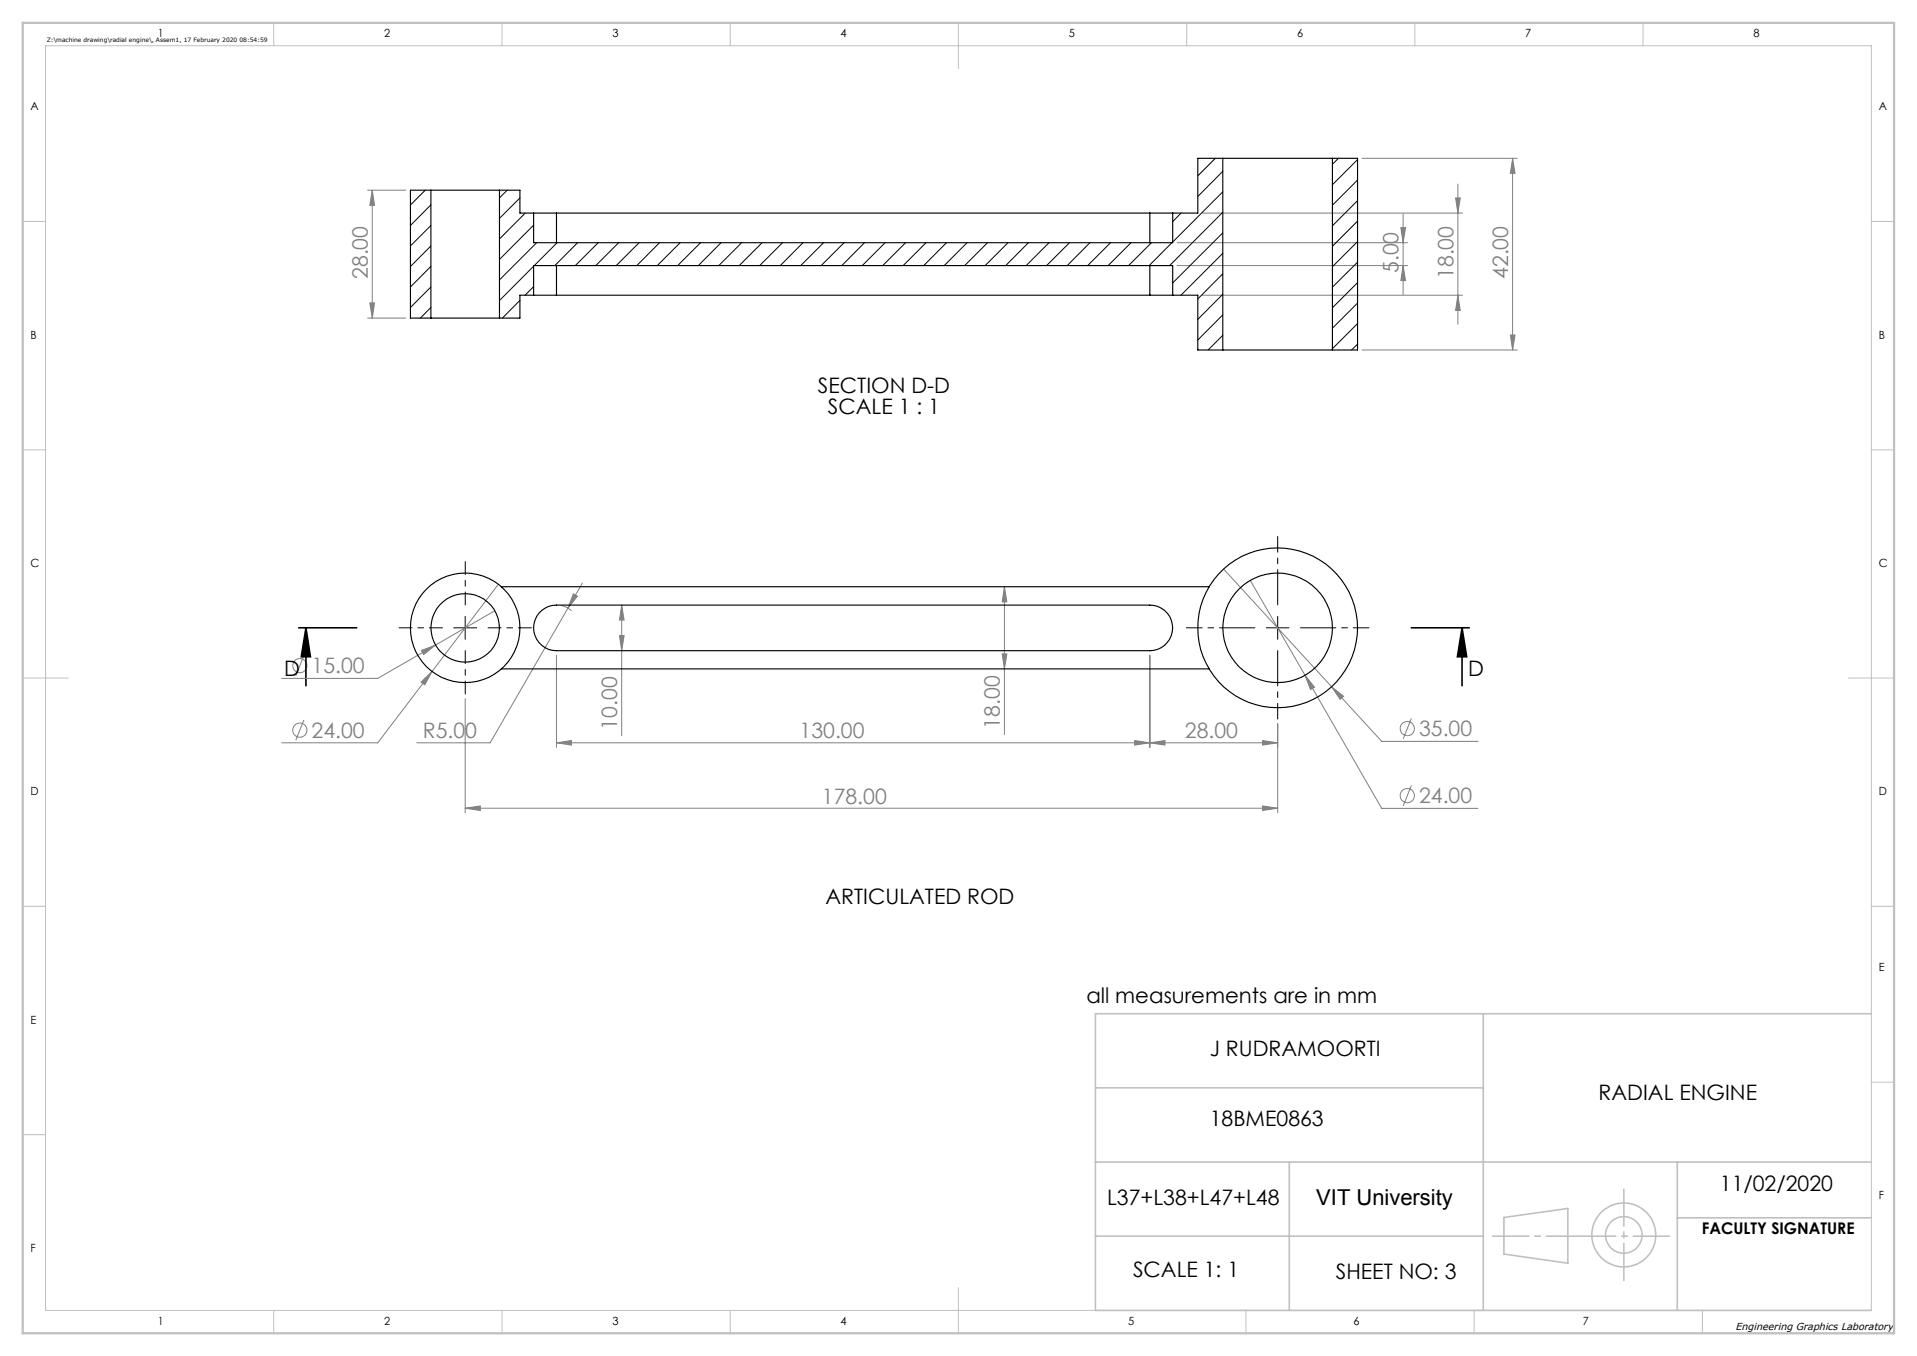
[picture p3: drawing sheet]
<svg xmlns="http://www.w3.org/2000/svg" width="420mm" height="297mm" viewBox="0 0 420 297" stroke-linecap="round" stroke-linejoin="round" font-family="sans-serif">
<g fill="none" stroke="#808080" stroke-width=".22">
<path d="M298.4 34.7h34M331.4 34.7l.5 3.3h-1zM331.4 34.7v42M80.5 41.7h8.4M81.6 41.7l.5 3.3h-1.1zM81.6 41.7v28M257.9 53.2h50.5M257.9 58.2h50.5M263.4 46.7h57M306.9 49.8h1l-.5 3.4zM307.4 58.2l.5 3.3h-1zM307.4 46.8v17.7"/>
<path d="M318.9 43.4h1l-.5 3.3zM319.4 40.3v30.7M80.5 69.7h8.4M81 66.4h1.1l-.5 3.3zM263.4 64.7h57M298.4 76.7h34M319.4 64.7l.5 3.3h-1zM330.9 73.4h1l-.5 3.3zM108.4 133.8l-13 7.5M109.2 128l-26.4 34.7h-21.1M122.9 132.6a4.6 4.6 0 0 1 2.3 1.2M125.6 130.1l.9 .5-2.1 2.6z"/>
<path d="M127.6 127.7l-20.2 35h-16.1M135.7 139.2h1l-.5 3.3zM136.2 132.5l.5 3.3h-1zM136.2 132.5v28.6M220.1 128.5l.5 3.3h-1zM220.1 128.5v32.4M268.1 124.6l34.6 37.8h21.1M273.9 127.1l12 20.8M66.6 143.6l-1.8 4.4M66.6 157.7l-1.8 4.4M92.3 149.4l2.4-2.3-1.6 2.9zM92.3 142.5l3.1-1.2-2.6 2.1z"/>
<path d="M95.4 141.3l-12.6 7.3h-21.1M101.9 153v25M121.9 143.5v20.2M219.6 143.2h1l-.5 3.3zM251.9 143.5v20.2M279.9 158.5v19.5M285.9 147.9l2.1 2.6-.9 .5zM285.9 147.9l16.8 29.2h21.1M291.7 150.4l2.7 2.1-.8 .7zM309.2 157.4l-1.8 4.4M101.9 177l3.3-.5v1zM101.9 177h178"/>
<path d="M121.9 162.7l3.3-.5v1zM121.9 162.7h158M248.6 162.2l3.3 .5-3.3 .5zM251.9 162.7l3.3-.5v1zM276.6 162.2l3.3 .5-3.3 .5zM276.6 176.5l3.3 .5-3.3 .5zM309.2 172l-1.8 4.5"/>
<circle cx="65.7" cy="159.9" r="1.56"/>
<circle cx="65.7" cy="145.8" r="1.55"/>
<circle cx="308.3" cy="159.6" r="1.55"/>
<circle cx="308.3" cy="174.3" r="1.55"/>
</g>
<path d="M65.4 137.5h12.7M67 137.5l1 6.4h-2zM67 137.5v12.7M309.2 137.5h12.7M320.3 137.5l1 6.4h-2zM320.3 137.5v12.7" fill="none" stroke="#000" stroke-width=".35"/>
<g fill="none" stroke="#c0c0c0" stroke-width=".35">
<path d="M240 238.3h85M325 222v65M410 222h-170v65h170M240 254.5h170M282.5 254.5v32.5M367.5 254.5v32.5M240 270.8h85M329.5 266.7l14-2v12l-14-2zM367.5 266.7h42.5"/>
<circle cx="355.8" cy="270.5" r="7"/>
<circle cx="355.8" cy="270.5" r="4"/>
</g>
<path d="M274.9 137.5h-15M279.9 132.5v-15M284.9 137.5h15M279.9 142.5v15" fill="none" stroke="#000" stroke-width=".22" stroke-dasharray="15.2 1.3 1.3 1.3" stroke-dashoffset="7.5"/>
<path d="M96.9 137.5h-9.5M101.9 132.5v-9.5M106.9 137.5h9.5M101.9 142.5v9.5" fill="none" stroke="#000" stroke-width=".22" stroke-dasharray="15.2 1.3 1.3 1.3" stroke-dashoffset="12.4"/>
<path d="M99.4 137.5h5M101.9 135v5M277.4 137.5h5M279.9 135v5" fill="none" stroke="#000" stroke-width=".22"/>
<g fill="none" stroke="#c0c0c0" stroke-width=".22">
<path d="M10 10h400v277h-400zM60 5v5M110 5v5M160 5v5M210 5v10M260 5v5M310 5v5M360 5v5M5 48.5h5M410 48.5h5M5 98.5h5M410 98.5h5"/>
<path d="M5 148.5h10M405 148.5h10M5 198.5h5M410 198.5h5M410 237h5M5 248.5h5M60 287v5M110 287v5M160 287v5M210 282v10M273 287v5M323 287v5"/>
<path d="M373 287v5"/>
</g>
<path d="M327 270.8h38.8" fill="none" stroke="#c0c0c0" stroke-width=".35" stroke-dasharray="15.2 1.3 1.3 1.3" stroke-dashoffset="7.3"/>
<path d="M355.8 260.5v20" fill="none" stroke="#c0c0c0" stroke-width=".35" stroke-dasharray="15.2 1.3 1.3 1.3" stroke-dashoffset="7.1"/>
<path d="M5 5h410v287h-410z" fill="none" stroke="#c0c0c0" stroke-width=".5"/>
<path d="M320.3 137.5l1 6.4h-2zM67 137.5l1 6.4h-2z" fill="#000"/>
<g fill="#808080">
<path d="M92.3 142.5l.5 .9 2.6-2.1zM92.3 149.4l.8 .6 1.6-2.9zM125.6 130.1l-1.2 3.1 2.1-2.6zM121.9 162.7l3.3-.5v1zM248.6 162.2l3.3 .5-3.3 .5zM251.9 162.7l3.3-.5v1zM276.6 162.2l3.3 .5-3.3 .5zM101.9 177l3.3-.5v1zM276.6 176.5l3.3 .5-3.3 .5zM291.7 150.4l1.9 2.8 .8-.7zM285.9 147.9l1.2 3.1 .9-.5z"/>
<path d="M136.2 132.5l.5 3.3h-1zM135.7 139.2h1l-.5 3.3zM220.1 128.5l.5 3.3h-1zM219.6 143.2h1l-.5 3.3zM81.6 41.7l.5 3.3h-1.1zM81 66.4h1.1l-.5 3.3zM306.9 49.8h1l-.5 3.4zM307.4 58.2l.5 3.3h-1zM331.4 34.7l.5 3.3h-1zM330.9 73.4h1l-.5 3.3z"/>
<path d="M318.9 43.4h1l-.5 3.3zM319.4 64.7l.5 3.3h-1z"/>
</g>
<g fill="none" stroke="#000" stroke-width=".25">
<path d="M267.9 34.7h24M267.9 34.7h-5.5v12h-5.5M267.9 34.7v42M291.9 34.7v42M291.9 34.7h5.5v42h-5.5M94.4 41.7h15M94.4 41.7h-4.5v28h4.5M94.4 41.7v28M109.4 41.7h4.5v5h3M109.4 41.7v28M116.9 46.7h5M116.9 46.7v6.5h140v-6.5"/>
<path d="M121.9 46.7h130M121.9 46.7v6.5M121.9 58.2v6.5M251.9 46.7h5M251.9 46.7v6.5M251.9 58.2v6.5M94.4 69.7h15M116.9 64.7h5M116.9 64.7h-3v5h-4.5M116.9 64.7v-6.5h140v6.5M121.9 64.7h130M251.9 64.7h5"/>
<path d="M256.9 64.7h5.5v12h5.5M267.9 76.7h24M109.9 128.5h155M118.1 134.3a5.2 5.2 0 0 1 3.8-1.8h130a5 5 0 0 1 5 5 5 5 0 0 1-5 5h-130a5 5 0 0 1-4.5-2.9 5 5 0 0 1 .7-5.3zM109.9 146.5h155"/>
<circle cx="101.9" cy="137.5" r="12"/>
<circle cx="101.9" cy="137.5" r="7.5"/>
<circle cx="279.9" cy="137.5" r="17.5"/>
<circle cx="279.9" cy="137.5" r="12"/>
</g>
<g fill="none" stroke="#000" stroke-width=".22">
<path d="M266.3 34.7l-3.9 3.8M267.9 37.5l-5.5 5.5M293.2 34.7l-1.3 1.3M297.4 35l-5.5 5.5M297.4 39.4l-5.5 5.5M93.2 41.7l-3.3 3.2M94.4 44.9l-4.5 4.5M94.4 49.4l-4.5 4.5M94.4 53.9l-4.5 4.5M94.4 58.3l-4.5 4.6M111.1 41.7l-1.7 1.7M113.9 43.4l-4.5 4.4"/>
<path d="M115.1 46.7l-5.7 5.6M116.9 49.3l-7.5 7.5M116.9 58.3l-7.5 7.5M117.6 53.2l-8.2 8.1M122.1 53.2l-5 5M126.5 53.2l-4.9 5M131.1 53.2l-5.1 5M135.5 53.2l-5 5M140 53.2l-5 5M144.5 53.2l-5 5M149 53.2l-5 5M153.5 53.2l-5 5"/>
<path d="M158 53.2l-5 5M162.5 53.2l-5 5M167 53.2l-5 5M171.4 53.2l-5 5M175.9 53.2l-4.9 5M180.4 53.2l-5 5M184.9 53.2l-5 5M189.4 53.2l-5 5M193.9 53.2l-5 5M198.4 53.2l-5 5M202.9 53.2l-5 5M207.4 53.2l-5 5"/>
<path d="M211.9 53.2l-5 5M216.4 53.2l-5.1 5M220.8 53.2l-5 5M225.3 53.2l-5 5M229.8 53.2l-5 5M234.3 53.2l-5 5M238.8 53.2l-5 5M243.3 53.2l-5 5M247.8 53.2l-5 5M252.3 53.2l-5 5M256.8 53.2l-5 5M258.8 46.7l-1.9 1.8"/>
<path d="M267.9 42l-11 11M267.9 46.5l-11.6 11.7M267.9 51l-11 11M267.9 55.5l-9.2 9.2M267.9 60l-5.5 5.5M297.4 44l-5.5 5.5M297.4 48.4l-5.5 5.5M297.4 52.9l-5.5 5.5M297.4 57.4l-5.5 5.5M94.4 62.9l-4.5 4.4M94.4 67.3l-2.3 2.4M113.9 65.8l-3.8 3.9"/>
<path d="M116.9 62.8l-1.9 1.9M267.9 64.4l-5.5 5.6M267.9 69l-5.5 5.5M267.9 73.4l-3.2 3.3M297.4 61.9l-5.5 5.5M297.4 66.4l-5.5 5.5M297.4 70.9l-5.5 5.5M297.4 75.4l-1.3 1.3"/>
</g>
<text font-size="4.8" x="288.4" y="264">VIT University</text>
<g font-size="4.7" fill="#808080">
<text x="306.4" y="59.8" transform="rotate(-90 306.4 59.8)">5.00</text>
<text x="80.6" y="61.1" transform="rotate(-90 80.6 61.1)">28.00</text>
<text x="318.4" y="61.1" transform="rotate(-90 318.4 61.1)">18.00</text>
<text x="330.4" y="61.1" transform="rotate(-90 330.4 61.1)">42.00</text>
<text x="68.3" y="147.5">15.00</text>
<text x="68.3" y="161.6">24.00</text>
<text x="92.6" y="161.7">R5.00</text>
<text x="135.2" y="159.8" transform="rotate(-90 135.2 159.8)">10.00</text>
<text x="175.2" y="161.7">130.00</text>
<text x="219.1" y="159.6" transform="rotate(-90 219.1 159.6)">18.00</text>
<text x="259.6" y="161.7">28.00</text>
<text x="310.9" y="161.3">35.00</text>
<text x="180.1" y="176">178.00</text>
<text x="310.9" y="176">24.00</text>
</g>
<g font-size="4.7">
<text x="179.2" y="86.1">SECTION D-D</text>
<text x="181.4" y="90.6">SCALE 1 : 1</text>
<text x="62.3" y="148.1">D</text>
<text x="321.7" y="148.1">D</text>
<text x="180.9" y="197.9">ARTICULATED ROD</text>
<text x="238" y="219.6">all measurements are in mm</text>
<text x="265" y="231.3">J RUDRAMOORTI</text>
<text x="350.2" y="240.9">RADIAL ENGINE</text>
<text x="265" y="246.7">18BME0863</text>
<text x="376.8" y="261">11/02/2020</text>
<text x="242.6" y="264">L37+L38+L47+L48</text>
<text x="248.2" y="279.7">SCALE 1: 1</text>
<text x="292.6" y="280">SHEET NO: 3</text>
</g>
<text font-size="3.5" x="372.9" y="270.3">FACULTY SIGNATURE</text>
<g font-size="2.5">
<text x="34.6" y="8.2">1</text>
<text x="84.2" y="8.2">2</text>
<text x="134.2" y="8.2">3</text>
<text x="184.2" y="8.2">4</text>
<text x="234.2" y="8.2">5</text>
<text x="284.2" y="8.2">6</text>
<text x="334.2" y="8.2">7</text>
<text x="384.2" y="8.2">8</text>
<text x="6.7" y="24.2">A</text>
<text x="411.7" y="24.2">A</text>
<text x="6.7" y="74.2">B</text>
<text x="411.7" y="74.2">B</text>
<text x="6.7" y="124.2">C</text>
<text x="411.7" y="124.2">C</text>
<text x="6.7" y="174.2">D</text>
<text x="411.7" y="174.2">D</text>
<text x="411.7" y="212.7">E</text>
<text x="6.7" y="224.2">E</text>
<text x="411.7" y="262.7">F</text>
<text x="6.7" y="274.2">F</text>
<text x="34.6" y="290.2">1</text>
<text x="84.2" y="290.2">2</text>
<text x="134.2" y="290.2">3</text>
<text x="184.2" y="290.2">4</text>
<text x="247.2" y="290.2">5</text>
<text x="296.5" y="290.2">6</text>
<text x="346.8" y="290.2">7</text>
</g>
<text font-size="2.2" x="380.2" y="291.4">Engineering Graphics Laboratory</text>
<text font-size="1.3" x="10.2" y="9.3">Z:\machine drawing\radial engine\, Assem1, 17 February 2020 08:54:59</text>
</svg>
